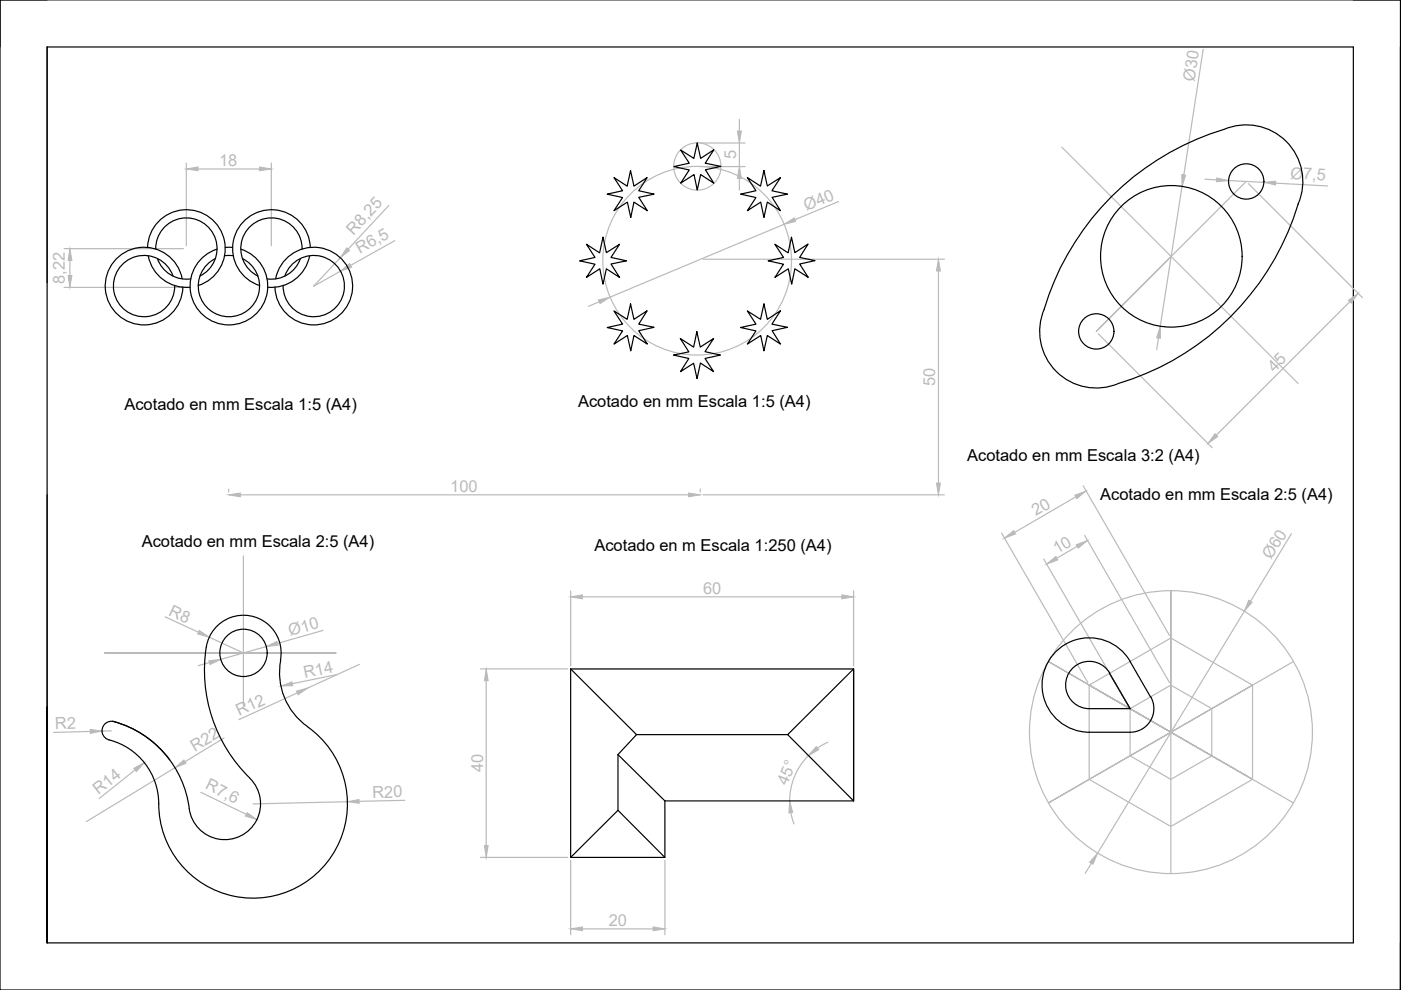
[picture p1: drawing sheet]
<svg xmlns="http://www.w3.org/2000/svg" width="297mm" height="210mm" viewBox="0 0 297 210" stroke-linecap="round" stroke-linejoin="round" font-family="sans-serif">
<!-- layer: 0 -->
<g fill="none" stroke="#000" stroke-width=".25">
<path d="M0 0h296.9v209.9h-296.9zM10 0h-10v10M286.9 0h10M10 10h276.9v189.9h-276.9zM296.9 10v199.9v-10M130.2 37.6l2.8 1.9 .7-3.3 .7 3.3 2.8-1.9-1.8 2.8 3.3 .8-3.3 .6 1.8 2.9-2.8-1.8-.7 3.2-.7-3.2-2.8 1.8 1.8-2.8-3.3-.7 3.3-.8zM144.3 31.8l2.8 1.8 .7-3.3 .7 3.3 2.8-1.8-1.8 2.8 3.3 .7-3.2 .7 1.7 2.8-2.8-1.8-.7 3.3-.6-3.3-2.9 1.8 1.8-2.8-3.2-.7 3.2-.7zM158.5 37.6l2.7 1.9 .8-3.3 .7 3.2 2.8-1.8-1.8 2.8 3.3 .8-3.3 .6 1.8 2.9-2.8-1.8-.7 3.2-.7-3.2-2.8 1.8 1.8-2.8-3.3-.7 3.3-.8zM31.3 52.5a8.2 8.2 0 0 1 13.2-6.4 8.2 8.2 0 0 1-2.5 14.4M31.4 54.3a8.2 8.2 0 0 0 8.9 6.6M33 52.8a6.5 6.5 0 0 1 9.9-5.7 6.5 6.5 0 0 1-.5 11.4M33.4 54.9a6.5 6.5 0 0 0 7 4.2"/>
<path d="M36.7 58.5a6.5 6.5 0 0 0-10.6-2.6 6.5 6.5 0 0 0 1.9 10.8 6.5 6.5 0 0 0 9-6.2M38.6 59.1a8.2 8.2 0 0 0-13-5 8.2 8.2 0 0 0 1.2 13.9 8.2 8.2 0 0 0 12-7.1M45.7 54.8a6.5 6.5 0 0 0-2.2 9.9 6.5 6.5 0 0 0 10.1 0 6.5 6.5 0 0 0-2.2-9.9M46 52.8a8.2 8.2 0 0 0-4.1 12.7 8.2 8.2 0 0 0 13.3 0 8.2 8.2 0 0 0-4.2-12.7M47.6 54.2h1.8M47.8 52.5h1.5M58.4 59.1a8.2 8.2 0 0 1 13.1-5 8.2 8.2 0 0 1-1.2 13.9 8.2 8.2 0 0 1-12-7.1M60.4 58.5a6.5 6.5 0 0 1 10.6-2.6 6.5 6.5 0 0 1-2 10.8 6.5 6.5 0 0 1-9-6.2M63.7 54.9a6.5 6.5 0 0 1-7 4.2M64 52.8a6.5 6.5 0 0 0-9.8-5.7 6.5 6.5 0 0 0 .5 11.4M65.6 54.3a8.2 8.2 0 0 1-8.8 6.6M65.8 52.5a8.2 8.2 0 0 0-13.2-6.4 8.2 8.2 0 0 0 2.5 14.4"/>
<path d="M124.3 51.8l2.8 1.8 .7-3.3 .8 3.3 2.8-1.8-1.9 2.8 3.3 .7-3.3 .7 1.9 2.8-2.8-1.8-.8 3.3-.6-3.3-2.9 1.8 1.9-2.8-3.3-.7 3.3-.7zM164.3 51.8l2.8 1.8 .7-3.3 .7 3.3 2.8-1.9-1.8 2.9 3.3 .7-3.3 .7 1.9 2.8-2.9-1.8-.6 3.3-.8-3.3-2.8 1.8 1.8-2.8-3.2-.7 3.2-.7zM275.2 43.3a56.8 56.8 0 0 1-38 38M275.2 43.2a12 12 0 0 0-2.5-13.2 12 12 0 0 0-13.2-2.6 56.9 56.9 0 0 0-38.1 38.1M275.3 43.2l-.1 .1M130.2 65.9l2.8 1.8 .7-3.3 .7 3.3 2.8-1.8-1.8 2.8 3.3 .7-3.3 .7 1.8 2.9-2.8-1.9-.7 3.3-.7-3.3-2.8 1.9 1.8-2.8-3.3-.8 3.3-.7zM144.2 71.8l2.9 1.8 .6-3.3 .8 3.3 2.8-1.8-1.8 2.8 3.2 .7-3.2 .7 1.8 2.8-2.8-1.8-.7 3.3-.7-3.3-2.8 1.8 1.7-2.8-3.2-.7 3.2-.7zM158.5 65.9l2.7 1.8 .8-3.3 .7 3.3 2.8-1.8-1.8 2.8 3.3 .7-3.3 .7 1.8 2.9-2.8-1.9-.7 3.3-.7-3.3-2.8 1.9 1.8-2.8-3.3-.8 3.3-.7zM221.4 65.5a12 12 0 0 0 2.5 13.2 12 12 0 0 0 13.3 2.6M10 104.9v95v-50M59.5 139.9a8 8 0 0 0-6.5-9.3 8 8 0 0 0-9.3 6.6 31.9 31.9 0 0 0 9.3 27.8M59.5 139.9a14 14 0 0 0 5.7 14.2"/>
<path d="M23.9 152.9a22 22 0 0 1 12.1 8.2M24.2 153a2.01 2.01 0 0 0-2.5 1.4 2.01 2.01 0 0 0 1.4 2.5 14 14 0 0 1 10.6 13.5 20 20 0 0 0 29.2 17.8 20 20 0 0 0 2.3-34.1M24.2 153a22.2 22.2 0 0 1 16.1 19.4 7.6 7.6 0 0 0 11.2 4.6 7.6 7.6 0 0 0 1.5-12M121 141.8v40h20v-12M121 141.8l14 14-4 4.2M121 141.8h60v28M131 160v11.8l-10 10M131 160l10 9.8M135 155.8h32M167 155.8l14-14v28zM235.3 142.7a5 5 0 0 0-8.7 0 5 5 0 0 0 4.3 7.6h8.7l-4.4-7.5M239.6 140.3l4.3 7.5"/>
<path d="M239.6 140.2a10 10 0 0 0-17.3 0 10 10 0 0 0 8.6 15.1h8.7M244 147.7a5 5 0 0 1-4.4 7.6M131 171.8l10 10M141 169.8h40"/>
<circle cx="264.2" cy="38.5" r="3.7"/>
<circle cx="248.3" cy="54.3" r="15"/>
<circle cx="232.4" cy="70.3" r="3.7"/>
<circle cx="51.6" cy="138.4" r="5"/>
</g>
<!-- layer: AUX -->
<g fill="none" stroke="#bababa" stroke-width=".25">
<path d="M255.1 10.4l-4.1 26.7M39.5 34.6v17.5M42 35.8h13M57.5 34.6v17.5M148.5 35.3h9.5M148.5 30.3h9.5M156.8 25.3v2.5M156.8 30.3v5M156.8 37.8v2.5M225.1 31.2l50.1 50.1M250.6 39.6l-4.6 29.6M255.5 38l2.5 .2"/>
<path d="M260.5 38.3l7.5 .4M264.2 38.5l-31.8 31.8 15.9-15.9M264.7 38.9l24.1 24.2M270.5 38.8l11 .6M13.6 52.7h25.3M14.8 55.2v3.2M72.1 54.7l-5.6 6 5.7-3.2M82.4 43.6l-8.6 9.2M83.7 51l-9.4 5.3M149.1 55h51.1M166.2 47.6l-36.9 15.4M177.8 42.7l-9.3 3.9"/>
<path d="M199 57.5v44.9M13.6 60.9h26M127 64l-2.2 1M232.8 70.8l24.2 24.1M245.6 71.7l-.4 2.4M286.2 64l-28.3 28.3M48.5 103.7v.6M51 104.9h95M51.6 117.9v20.5h19.6h-49h29.4M148.5 103.7v.6M149.1 104.9h51.1M212.3 113l18.3 31.7"/>
<path d="M221.3 118.5l18 31.2M228.1 105.3l-13 7.6M228.4 115.8l-4.3 2.5M229.7 103l18.2 31.7M230 113.5l17.9 31.2M273.8 113.1l-8.7 14.4M35 130.8l7.1 3.2M44.4 135.1l7.2 3.3M51.6 138.4v11.1M56.4 137.1l-9.6 2.7M68.5 133.7l-9.7 2.7M121 125.3v15.9"/>
<path d="M123.5 126.5h55M181 125.3v15.9M263.8 129.6l-31.1 51.3M19.1 155.1l-7.7 .2M23.6 155h-2M44.4 140.5l-2.4 .7M47.5 156.5l-8.3 5M63 146.9l-12.4 5.7M71.5 143l-9.5 2M76.2 140.9l-10.9 5M101.9 141.8h18.5M103.1 144.3v35"/>
<path d="M175.5 157.4l-2.1 1.2M230.9 145.3l17.3-10 17.4 10v19.9l-17.4 10-17.3-10zM239.6 150.3l8.6-5 8.7 5v9.9l-8.7 5-8.6-5zM274.2 140.3l-51.9 29.9 43.3-24.9M28.6 163.3l-7.6 6M37.1 162.8l-18.8 11.4M42.6 168l9.6 4.6M73.6 170l-20 .4M85.9 169.7l-9.8 .2M167.7 172.3l.6 2.4M171.4 160.2a13.6 13.6 0 0 0-4 9.6M274.2 170.2l-51.9-29.9 43.3 24.9-34.7-19.9 17.3 10v-30.1v60"/>
<path d="M101.9 181.8h18.5M121 182.4v15.8M123.5 196.9h15M141 182.4v15.8M231.4 183l-1.3 2.2"/>
<circle cx="147.8" cy="35.3" r="5"/>
<circle cx="147.8" cy="55.3" r="20"/>
<circle cx="248.3" cy="155.2" r="30"/>
</g>
<g fill="#bababa" stroke="#bababa" stroke-width=".21">
<path d="M14.8 52.7l.4 2.5h-.8z"/>
<path d="M14.4 58.4h.8l-.4 2.5z"/>
<path d="M39.5 35.8l2.5-.4v.8z"/>
<path d="M55 35.4l2.5 .4-2.5 .4z"/>
<path d="M73.5 52.5l.6 .6-2 1.6z"/>
<path d="M72.2 57.5l1.9-1.6 .4 .8z"/>
<path d="M48.5 104.9l2.5-.4v.8z"/>
<path d="M146 104.5l2.5 .4-2.5 .4z"/>
<path d="M199 55l.4 2.5h-.9z"/>
<path d="M198.5 102.4h.9l-.4 2.5z"/>
<path d="M156.8 35.3l.4 2.5h-.9z"/>
<path d="M156.3 27.8h.9l-.4 2.5z"/>
<path d="M126.9 63.6l2.4-.6-2.1 1.4z"/>
<path d="M166.2 47.6l2.2-1.4 .3 .8z"/>
<path d="M258 37.7l2.5 .6-2.6 .2z"/>
<path d="M268 38.7l2.5-.3-.1 .8z"/>
<path d="M62.9 146.5l2.4-.6-2.1 1.4z"/>
<path d="M246 69.2v2.5l-.8-.1z"/>
<path d="M250.6 37l.8 .1-.8 2.5z"/>
<path d="M257.6 92l.6 .6-2.1 1.4z"/>
<path d="M285.9 63.7l2.1-1.5-1.5 2.1z"/>
<path d="M44.3 140.1l2.5-.3-2.3 1.1z"/>
<path d="M56.4 137.1l2.3-1.1 .3 .8z"/>
<path d="M42.2 133.7l2.2 1.4-2.5-.7z"/>
<path d="M59.5 145.5l2.4-.9 .2 .8z"/>
<path d="M52.4 172.3l2 1.5-2.4-.8z"/>
<path d="M73.6 170l2.5-.5 .1 .8z"/>
<path d="M28.4 162.9l2.2-1.2-1.7 1.9z"/>
<path d="M19.1 154.7l2.5 .3-2.5 .5z"/>
<path d="M37.1 162.8l1.9-1.7 .4 .8z"/>
<path d="M212.9 114.1l2-1.6 .4 .7z"/>
<path d="M227.9 105l2.4-.9-2 1.6z"/>
<path d="M221.9 119.6l2-1.6 .4 .7z"/>
<path d="M228.2 115.5l2.3-.9-1.9 1.6z"/>
<path d="M232.7 180.9l-1 2.3-.7-.4z"/>
<path d="M264.8 127.3l.7 .4-1.7 1.9z"/>
<path d="M121 126.5l2.5-.4v.9z"/>
<path d="M178.5 126.1l2.5 .4-2.5 .5z"/>
<path d="M103.1 141.8l.4 2.5h-.8z"/>
<path d="M102.7 179.3h.8l-.4 2.5z"/>
<path d="M121 196.9l2.5-.4v.8z"/>
<path d="M138.5 196.5l2.5 .4-2.5 .4z"/>
<path d="M173.1 158.3l.5 .6-2.2 1.3z"/>
<path d="M167.4 169.8l.7 2.5-.8 .1z"/>
</g>
<g font-size="3.5" fill="#bababa">
<text x="253.3" y="17.3" transform="rotate(-81 253.3 17.3)">Ø30</text>
<text x="46.4" y="35.2">18</text>
<text x="156.1" y="33.8" transform="rotate(-90 156.1 33.8)">5</text>
<text x="273.5" y="37.9" transform="rotate(3 273.5 37.9)">Ø7,5</text>
<text x="171" y="44.8" transform="rotate(-23 171 44.8)">Ø40</text>
<text x="74.9" y="50" transform="rotate(-47 74.9 50)">R8,25</text>
<text x="76.3" y="53.9" transform="rotate(-29 76.3 53.9)">R6,5</text>
<text x="13.7" y="60.2" transform="rotate(-90 13.7 60.2)">8,22</text>
<text x="198.3" y="81.9" transform="rotate(-90 198.3 81.9)">50</text>
<text x="270.2" y="79" transform="rotate(-45 270.2 79)">45</text>
<text x="95.5" y="104.3">100</text>
<text x="219.6" y="109.5" transform="rotate(-30 219.6 109.5)">20</text>
<text x="224.1" y="117.5" transform="rotate(-30 224.1 117.5)">10</text>
<text x="269.5" y="118.8" transform="rotate(-59 269.5 118.8)">Ø60</text>
<text x="149.1" y="125.9">60</text>
<text x="35.6" y="130.3" transform="rotate(25 35.6 130.3)">R8</text>
<text x="61.5" y="134.9" transform="rotate(-16 61.5 134.9)">Ø10</text>
<text x="64.6" y="143.8" transform="rotate(-12 64.6 143.8)">R14</text>
<text x="11.7" y="154.7" transform="rotate(-2 11.7 154.7)">R2</text>
<text x="50.7" y="151.9" transform="rotate(-25 50.7 151.9)">R12</text>
<text x="41.3" y="159.5" transform="rotate(-31 41.3 159.5)">R22</text>
<text x="43.4" y="167.1" transform="rotate(26 43.4 167.1)">R7,6</text>
<text x="102.4" y="163.7" transform="rotate(-90 102.4 163.7)">40</text>
<text x="166.9" y="166.7" transform="rotate(-67 166.9 166.7)">45°</text>
<text x="20.9" y="168.6" transform="rotate(-38 20.9 168.6)">R14</text>
<text x="79" y="169.2" transform="rotate(-2 79 169.2)">R20</text>
<text x="129.1" y="196.3">20</text>
</g>
<g font-size="3.5">
<text x="26.4" y="86.9">Acotado en mm Escala 1:5 (A4)</text>
<text x="122.6" y="86.2">Acotado en mm Escala 1:5 (A4)</text>
<text x="205.1" y="97.8">Acotado en mm Escala 3:2 (A4)</text>
<text x="233.3" y="106">Acotado en mm Escala 2:5 (A4)</text>
<text x="30.1" y="115.9">Acotado en mm Escala 2:5 (A4)</text>
<text x="126" y="116.7">Acotado en m Escala 1:250 (A4)</text>
</g>
</svg>
